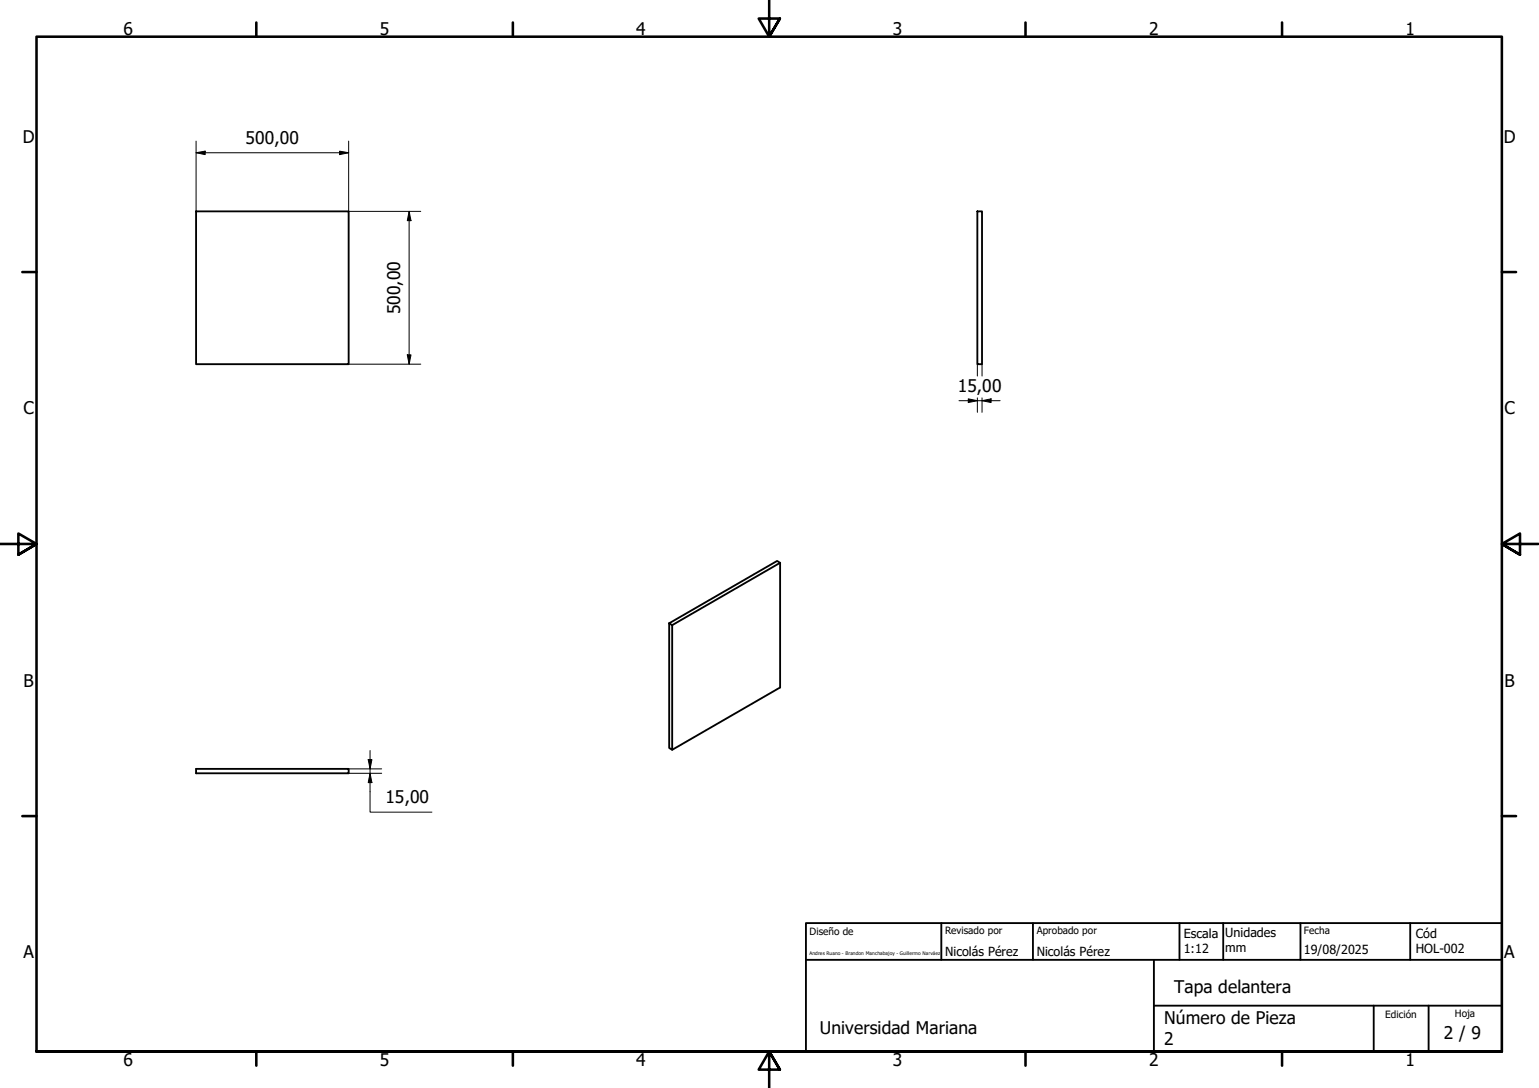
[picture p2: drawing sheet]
<svg xmlns="http://www.w3.org/2000/svg" width="420mm" height="297mm" viewBox="0 0 420 297" stroke-linecap="round" stroke-linejoin="round" font-family="sans-serif">
<!-- layer: Visible (ISO) -->
<path d="M53.5 57.7h41.7v41.7h-41.7zM266.8 57.7h1.3v41.7h-1.3zM213 153.7l-29.5 17M182.7 170.2l.8 .5v34l-.8-.5zM182.7 170.2l29.5-17.1 .8 .6v34l-29.5 17M53.5 209.9h41.7v1.2h-41.7z" fill="none" stroke="#000" stroke-width=".51"/>
<!-- layer: Borde (ISO) -->
<g fill="none" stroke="#000" stroke-width=".7">
<path d="M70 6.1v3.9M140 6.1v3.9M210 0v10l-2.9-4.9h5.8l-2.9 4.9 2.9-4.9M280 6.1v3.9M350 6.1v3.9M6.1 74.3h3.9M410 74.3h3.9M0 148.5h10l-5-2.8v5.7l5-2.9-5 2.9M420 148.5h-10l5-2.8v5.7l-5-2.9 5 2.9M6.1 222.8h3.9M410 222.8h3.9M10 287.1v-277.1h400v277.1h-400h400"/>
<path d="M70 287.1v3.8M140 287.1v3.8M212.9 292l-2.9-4.9 2.9 4.9h-5.8l2.9-4.9v9.9M280 287.1v3.8M350 287.1v3.8"/>
</g>
<path d="M220 252h190v35.1h-190zM257 252v10.1M282 252v10.1M322 252v10.1M333.9 252v10.1M355 252v10.1M385 252v10.1M220 262.1h190M315 274.6h95M315 262.1v25M375 274.6v12.5M390 274.6v12.5" fill="none" stroke="#000" stroke-width=".51"/>
<!-- layer: Cota (ISO) -->
<g fill="none" stroke="#000" stroke-width=".27">
<path d="M53.5 38.5v19.2M95.2 38.5v19.2h19.7M53.5 41.7l2.5-.4v.9zM53.5 41.7h41.7M92.7 41.3l2.5 .4-2.5 .5zM111.7 57.7l.5 2.5h-1zM111.7 57.7v41.7M95.2 99.4h19.7M111.2 96.9h1l-.5 2.5zM266.8 99.4v3.3M268.1 99.4v3.3M261.8 109.4h11.2"/>
<path d="M264.4 108.9l2.4 .5-2.4 .5zM266.8 108.6v4M268.1 109.4l2.5-.5v1zM268.1 108.6v4M95.2 209.9h9M95.2 211.1h9M100.5 207.4h1l-.5 2.5zM101 211.1l.5 2.6h-1zM101 204.9v16.8h16.9"/>
</g>
<path d="M53.5 41.7l2.5-.4v.9zM92.7 41.3l2.5 .4-2.5 .5zM111.7 57.7l.5 2.5h-1zM111.2 96.9h1l-.5 2.5zM264.4 108.9l2.4 .5-2.4 .5zM268.1 109.4l2.5-.5v1zM100.5 207.4h1l-.5 2.5zM101 211.1l.5 2.6h-1z" fill="#000"/>
<g font-size="4.8">
<text x="33.7" y="9.6">6</text>
<text x="103.7" y="9.6">5</text>
<text x="173.7" y="9.6">4</text>
<text x="243.7" y="9.6">3</text>
<text x="313.7" y="9.6">2</text>
<text x="383.7" y="9.6">1</text>
<text x="6.2" y="38.9">D</text>
<text x="67.1" y="39.4">500,00</text>
<text x="410.5" y="38.9">D</text>
<text x="109.3" y="85.8" transform="rotate(-90 109.3 85.8)">500,00</text>
<text x="261.5" y="107">15,00</text>
<text x="6.4" y="113.1">C</text>
<text x="410.7" y="113.1">C</text>
<text x="6.4" y="187.4">B</text>
<text x="410.7" y="187.4">B</text>
<text x="105.2" y="219.3">15,00</text>
<text x="6.4" y="261.7">A</text>
<text x="410.7" y="261.7">A</text>
<text x="320.5" y="271">Tapa delantera</text>
<text x="317.8" y="279.6">Número de Pieza</text>
<text x="223.8" y="282.2">Universidad Mariana</text>
<text x="317.8" y="285.4">2</text>
<text x="394.2" y="283.8">2 / 9</text>
<text x="33.7" y="290.9">6</text>
<text x="103.7" y="290.9">5</text>
<text x="173.7" y="290.9">4</text>
<text x="243.7" y="290.9">3</text>
<text x="313.7" y="290.9">2</text>
<text x="383.7" y="290.9">1</text>
</g>
<g font-size="3.4">
<text x="323.2" y="256">Escala</text>
<text x="334.5" y="255.9">Unidades</text>
<text x="386.5" y="256.1">Cód</text>
<text x="258" y="261">Nicolás Pérez</text>
<text x="283" y="261">Nicolás Pérez</text>
<text x="323.2" y="260.1">1:12</text>
<text x="334.5" y="260">mm</text>
<text x="356" y="260.5">19/08/2025</text>
<text x="386.5" y="260.2">HOL-002</text>
</g>
<g font-size="2.7">
<text x="221" y="255.3">Diseño de</text>
<text x="258" y="255.1">Revisado por</text>
<text x="283" y="255.1">Aprobado por</text>
<text x="356" y="255.1">Fecha</text>
<text x="378.2" y="277.8">Edición</text>
<text x="397.2" y="277.5">Hoja</text>
</g>
<text font-size="1.3" x="221" y="260.8">Andres Ruano - Brandon Manchabajoy - Guillermo Narváez</text>
</svg>
